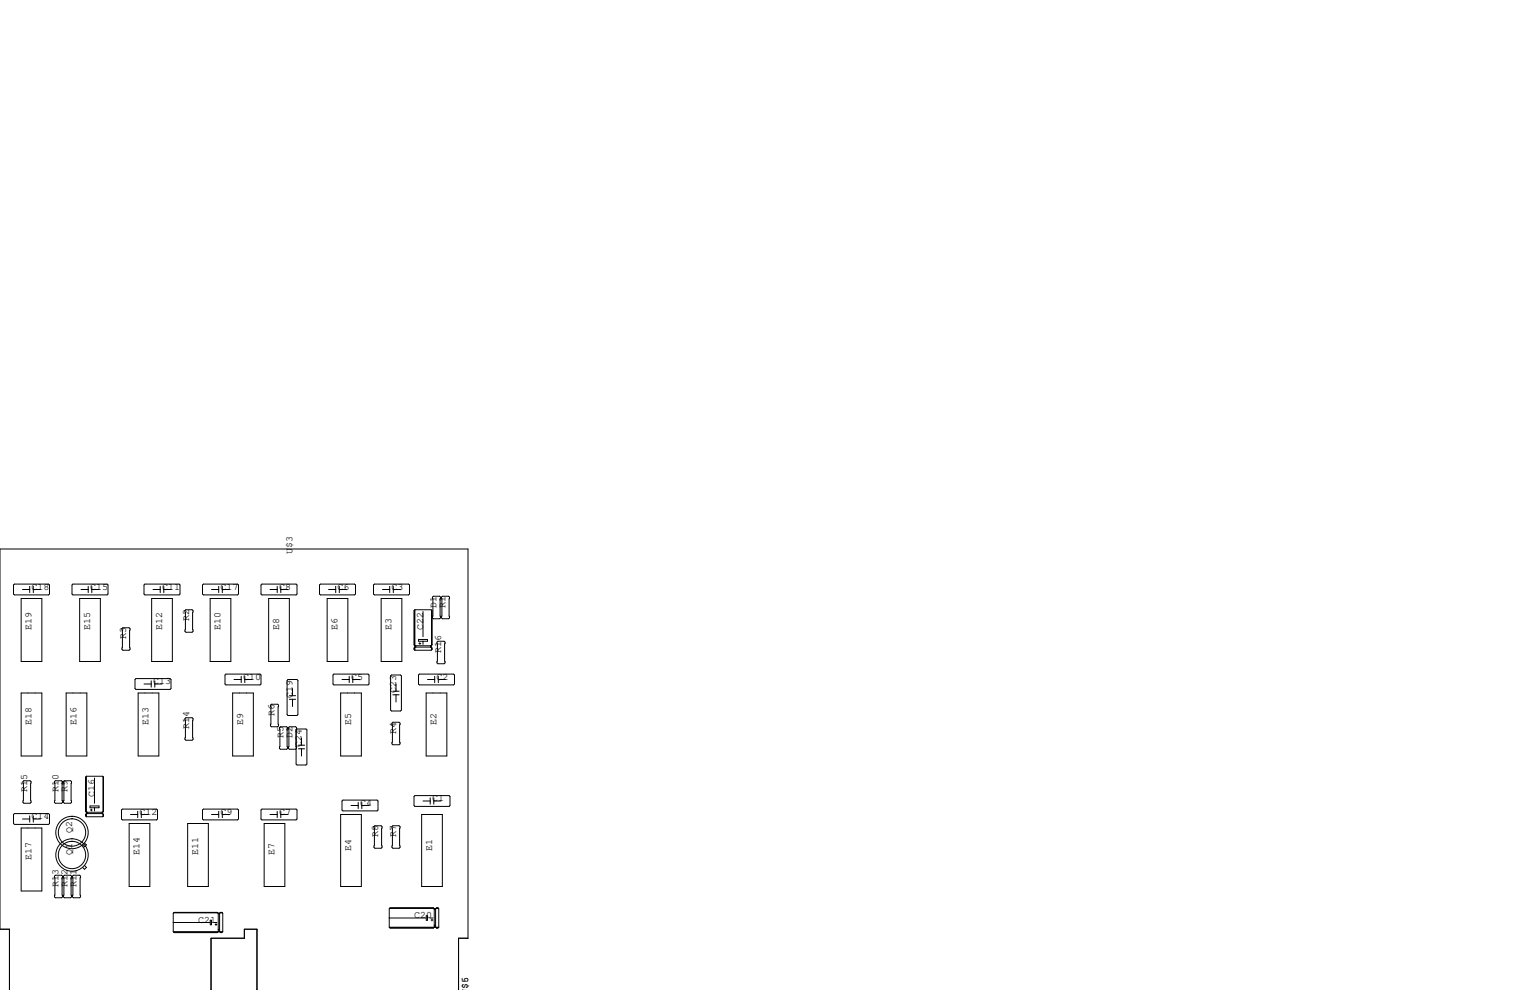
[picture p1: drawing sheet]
<svg xmlns="http://www.w3.org/2000/svg" width="432mm" height="279mm" viewBox="0 0 432 279" stroke-linecap="round" stroke-linejoin="round" font-family="sans-serif">
<g fill="none" stroke="#000" stroke-width=".28">
<path d="M4.1 164.8h9.6l.3 .3v2.5l-.3 .3h-9.6l-.3-.3v-2.5zM6 168.9h5.8v17.8h-5.8zM6.4 166.4h2M8.4 165.5v1.8M9.4 166.4h2M9.4 165.5v1.8M20.6 164.8h9.6l.3 .3v2.5l-.3 .3h-9.6l-.3-.3v-2.5zM22.5 168.9h5.8v17.8h-5.8zM22.9 166.4h2M24.9 165.5v1.8M25.9 166.4h2M25.9 165.5v1.8"/>
<path d="M34.7 177.2h1.7l.3 .2v5.9l-.3 .2h-1.7l-.3-.2v-5.9zM40.6 165.1l.3-.3h9.6l.3 .3v2.5l-.3 .3h-9.6l-.3-.3zM42.8 168.9h5.8v17.8h-5.8zM43.2 166.4h2M45.2 165.5v1.8M46.2 166.4h2.1M46.2 165.5v1.8M52.2 172.3l.3-.2h1.7l.3 .2v5.9l-.3 .2h-1.7l-.3-.2zM57.2 165.1l.2-.3h9.7l.2 .3v2.5l-.2 .3h-9.7l-.2-.3zM59.3 168.9h5.9v17.8h-5.9zM59.7 166.4h2M61.7 165.5v1.8"/>
<path d="M62.7 166.4h2.1M62.7 165.5v1.8M73.7 165.1l.2-.3h9.7l.2 .3v2.5l-.2 .3h-9.7l-.2-.3zM75.8 168.9h5.9v17.8h-5.9zM76.2 166.4h2M78.2 165.5v1.8M79.2 166.4h2.1M79.2 165.5v1.8M90.2 165.1l.2-.3h9.7l.2 .3v2.5l-.2 .3h-9.7l-.2-.3zM92.3 168.9h5.9v17.8h-5.9zM92.7 166.4h2M94.7 165.5v1.8"/>
<path d="M95.8 166.4h2M95.8 165.5v1.8M105.7 164.8h9.6l.3 .3v2.5l-.3 .3h-9.6l-.3-.3v-2.5zM107.6 168.9h5.8v17.8h-5.8zM108 166.4h2M110 165.5v1.8M111 166.4h2M111 165.5v1.8M117 172.3v9.7M117.1 172.1l-.3 .2v9.7l.3 .2h4.6M117.1 172.1h4.6l.2 .2v9.7M117.1 172.1v11.4"/>
<path d="M119.4 172.6v7.1M121.8 172.2v9.9M121.9 172.3v9.7M122.3 168.3h1.8l.2 .2v5.9l-.2 .2h-1.8l-.3-.2v-5.9zM124.6 168.5l.2-.2h1.8l.3 .2v5.9l-.3 .2h-1.8l-.2-.2zM6 195.6h5.8v17.8h-5.8zM18.7 195.6h5.8v17.8h-5.8zM38.1 191.8l.3-.3h9.6l.3 .3v2.5l-.3 .3h-9.6l-.3-.3zM39 195.6h5.8v17.8h-5.8zM40.6 193h2.1M42.7 192.2v1.7M43.7 193h2"/>
<path d="M43.7 192.2v1.7M63.5 190.5l.3-.3h9.6l.3 .3v2.5l-.3 .3h-9.6l-.3-.3zM65.7 195.6h5.8v17.8h-5.8zM66 191.8h2.1M68.1 190.9v1.8M69.1 191.8h2M69.1 190.9v1.8M76.3 199l.3-.2h1.8l.2 .2v5.9l-.2 .2h-1.8l-.3-.2zM81.3 191.8h2.5l.3 .2v9.7l-.3 .2h-2.5l-.3-.2v-9.7zM81.7 196.3h1.7M81.7 197.4h1.7M82.6 194.3v2"/>
<path d="M82.6 197.4v2M94 190.5l.2-.3h9.7l.2 .3v2.5l-.2 .3h-9.7l-.2-.3zM96.1 195.6h5.9v17.8h-5.9zM96.5 191.8h2.1M98.6 190.9v1.8M99.6 191.8h2M99.6 190.9v1.8M110.5 190.5h2.5l.3 .3v9.6l-.3 .3h-2.5l-.3-.3v-9.6zM110.9 196.1h1.7M110.9 195.1h1.7M111.8 193v2.1M111.8 196.1v2"/>
<path d="M117 182.9v.4M117.2 182.4v.1M117.3 182.2v.4M118.1 190.5l.3-.3h9.6l.3 .3v2.5l-.3 .3h-9.6l-.3-.3zM118.1 180.5h2.6v.5h-2.6zM118.2 181.6h.5M118.5 181.4v.5M119.4 181v.9M120.3 195.6h5.8v17.8h-5.8zM120.7 191.8h2M121.5 182.2v.4M121.6 182.2v.4"/>
<path d="M121.7 182.6h-4.6l-.3 .3v.4l.3 .2M121.7 182.6l.2 .3v.4M121.8 182.8v.6M121.9 182.9v.4M121.9 183.3l-.2 .2h-4.6M121.9 182l-.2 .2M122.7 190.9v1.8M123.3 181.2l.3-.2h1.7l.3 .2v5.9l-.3 .2h-1.7l-.3-.2zM123.7 191.8h2M123.7 190.9v1.8M24.3 219.3v9.7M24.4 219.1l-.3 .2v9.7l.3 .2h4.6"/>
<path d="M24.4 219.1v11.4M24.4 219.1h4.6l.2 .2v9.7M26.7 219.6v7.1M29.1 219.2v9.9M29.2 219.3v9.7M52.2 202.8l.3-.2h1.7l.3 .2v5.9l-.3 .2h-1.7l-.3-.2zM78.9 205.4l.2-.3h1.8l.3 .3v5.8l-.3 .3h-1.8l-.2-.3zM83.6 206l.2-.3h2.6l.2 .3v9.6l-.2 .3h-2.6l-.2-.3 .1-10.2-.3-.3h-1.7l-.3 .3v5.8l.3 .3h1.7l.3-.3-.1-.5M84.2 210.3h1.8M84.2 211.3h1.8M85.1 208.3v2M85.1 211.3v2.1"/>
<path d="M110.6 204.1l.3-.3h1.7l.3 .3v5.8l-.3 .3h-1.7l-.3-.3zM4.1 229.6h9.6l.3 .3v2.5l-.3 .3h-9.6l-.3-.3v-2.5zM6 233.7h5.8v17.8h-5.8zM6.4 231.1h2M6.7 220.3h1.8l.3 .3v5.8l-.3 .3h-1.8l-.2-.3v-5.8zM8.4 230.3v1.7M9.4 230.3v1.7M9.4 231.1h2M15.6 220.3h1.8l.3 .3v5.8l-.3 .3h-1.8l-.2-.3v-5.8zM18.2 220.3h1.7l.3 .3v5.8l-.3 .3h-1.7l-.3-.3v-5.8zM23.9 237.9l.5 .6-.5 .5-.6-.5M24.3 229.9v.4"/>
<path d="M24.5 229.4v.1M24.6 229.2v.4M25.4 227.5h2.5v.5h-2.5zM25.5 228.6h.5M25.8 228.3v.6M26.7 228v.9M28.8 229.2v.4M28.9 229.2v.4M29 229.6h-4.6l-.3 .3v.4l.3 .2M29 229.6l.2 .3v.4M29.1 229.7v.7M29.2 229.9v.4"/>
<path d="M29.2 230.3l-.2 .2h-4.6M29.2 229l-.2 .2M34.5 228.3h9.7l.3 .3v2.5l-.3 .3h-9.7l-.2-.3v-2.5zM36.4 232.4h5.9v17.8h-5.9zM36.8 229.9h2.1M38.9 229v1.8M39.9 229.9h2M39.9 229v1.8M53 232.4h5.8v17.8h-5.8zM57.4 228.3h9.7l.2 .3v2.5l-.2 .3h-9.7l-.2-.3v-2.5zM59.7 229.9h2M61.7 229v1.8"/>
<path d="M62.7 229v1.8M62.7 229.9h2.1M73.7 228.6l.2-.3h9.7l.2 .3v2.5l-.2 .3h-9.7l-.2-.3zM74.5 232.4h5.9v17.8h-5.9zM76.2 229.9h2M78.2 229v1.8M79.2 229.9h2.1M79.2 229v1.8M96.1 229.9h5.9v20.3h-5.9zM96.8 225.8h9.6l.3 .3v2.5l-.3 .3h-9.6l-.3-.3v-2.5zM99.1 227.3h2M101.1 226.4v1.8"/>
<path d="M102.1 227.3h2M102.1 226.4v1.8M105.5 233.3l.3-.3h1.8l.2 .3v5.8l-.2 .3h-1.8l-.3-.3zM110.9 233h1.7l.3 .3v5.8l-.3 .3h-1.7l-.3-.3v-5.8zM116.8 224.8l.3-.3h9.6l.3 .3v2.5l-.3 .3h-9.6l-.3-.3zM119 229.9h5.8v20.3h-5.8zM119.4 226.1h2M121.4 225.2v1.7M122.4 226.1h2.1M122.4 225.2v1.7M15.4 247.3l.2-.3h1.8l.3 .3v5.8l-.3 .3h-1.8l-.2-.3zM17.9 247.3l.3-.3h1.7l.3 .3v5.8l-.3 .3h-1.7l-.3-.3z"/>
<path d="M20.4 247.3l.3-.3h1.8l.2 .3v5.8l-.2 .3h-1.8l-.3-.3zM23.9 244.3l.5 .5-.5 .5-.6-.5M49 257.6h12.5M59.3 259.7h.4v1.3h-.4zM61.3 257.5h-12.2l-.2 .2v5.3M61.3 257.5l.3 .2M61.3 257.5h-12.2M61.6 257.7v5.3l-.3 .2h-12.2l-.2-.2M61.6 257.7h.4M61.6 257.9h.4M61.6 257.8h.4M62 257.7v5.3l.2 .2h.4l.3-.2"/>
<path d="M62.1 257.6h.6M62.6 257.5l.3 .2v5.3M62.6 257.5h-.4l-.2 .2M62.6 257.5h-.4M109.9 259.1h10.3M110 256.3h12.4M120.3 258.4h.4v1.3h-.4zM121.3 259.1h.9M121.7 259.7h.5M121.9 259.4v.5M122.3 256.2h-12.2l-.2 .3v5.2M122.3 256.2l.3 .3"/>
<path d="M122.3 256.2l-12.2 .1M122.6 256.5v5.2l-.3 .2h-12.2l-.2-.2M122.6 256.5h.3M122.6 256.6h.3M122.9 256.5v5.2l.3 .2h.4l.2-.2M123.1 256.3h.6M123.6 256.2l.2 .3v5.2M123.6 256.2h-.4l-.3 .3M123.6 256.2l-.4 .1M2.7 279.4v-17.1h-2.7v-107.4h132.1v109.9h-2.7v14.6M48.9 263h14M48.9 260.3h10.3"/>
<path d="M49.1 263.1h12.2M59.5 279.4l.1-14.6h9.4v-2.5h3.5l.1 17.1M60.3 260.3h.9M60.7 260.9h.5M61 260.7v.5M61.6 262.4h.4M61.7 262.8h.1M62.2 263.1h.4M109.9 261.7h13.9M110.1 261.8h12.2M122.6 261.1h.3M122.7 261.6h.1"/>
<path d="M123.2 261.8h.4"/>
<circle cx="20.3" cy="235" r="3.9"/>
<circle cx="20.3" cy="235" r="4.6"/>
<circle cx="20.3" cy="241.3" r="3.9"/>
<circle cx="20.3" cy="241.3" r="4.6"/>
</g>
<g font-size="2.8">
<text x="82.5" y="156.2" transform="rotate(-90 82.5 156.2)">U$3</text>
<text x="8.9" y="166.4">C18</text>
<text x="25.4" y="166.4">C15</text>
<text x="45.7" y="166.4">C11</text>
<text x="62.2" y="166.4">C17</text>
<text x="78.7" y="166.4">C8</text>
<text x="95.2" y="166.4">C6</text>
<text x="110.5" y="166.4">C3</text>
<text x="123.2" y="171.4" transform="rotate(-90 123.2 171.4)">D1</text>
<text x="125.7" y="171.4" transform="rotate(-90 125.7 171.4)">R1</text>
<text x="8.9" y="177.8" transform="rotate(-90 8.9 177.8)">E19</text>
<text x="25.4" y="177.8" transform="rotate(-90 25.4 177.8)">E15</text>
<text x="45.7" y="177.8" transform="rotate(-90 45.7 177.8)">E12</text>
<text x="53.3" y="175.3" transform="rotate(-90 53.3 175.3)">R2</text>
<text x="62.2" y="177.8" transform="rotate(-90 62.2 177.8)">E10</text>
<text x="78.7" y="177.8" transform="rotate(-90 78.7 177.8)">E8</text>
<text x="95.2" y="177.8" transform="rotate(-90 95.2 177.8)">E6</text>
<text x="110.5" y="177.8" transform="rotate(-90 110.5 177.8)">E3</text>
<text x="119.4" y="177.8" transform="rotate(-90 119.4 177.8)">C22</text>
<text x="35.6" y="180.3" transform="rotate(-90 35.6 180.3)">R3</text>
<text x="124.5" y="184.1" transform="rotate(-90 124.5 184.1)">R16</text>
<text x="68.6" y="191.8">C10</text>
<text x="99.1" y="191.8">C5</text>
<text x="123.2" y="191.8">C2</text>
<text x="43.2" y="193">C13</text>
<text x="82.5" y="196.8" transform="rotate(-90 82.5 196.8)">C19</text>
<text x="111.8" y="195.6" transform="rotate(-90 111.8 195.6)">C23</text>
<text x="77.5" y="201.9" transform="rotate(-90 77.5 201.9)">R6</text>
<text x="8.9" y="204.5" transform="rotate(-90 8.9 204.5)">E18</text>
<text x="21.6" y="204.5" transform="rotate(-90 21.6 204.5)">E16</text>
<text x="41.9" y="204.5" transform="rotate(-90 41.9 204.5)">E13</text>
<text x="53.3" y="205.7" transform="rotate(-90 53.3 205.7)">R14</text>
<text x="68.6" y="204.5" transform="rotate(-90 68.6 204.5)">E9</text>
<text x="80" y="208.3" transform="rotate(-90 80 208.3)">R5</text>
<text x="82.5" y="208.3" transform="rotate(-90 82.5 208.3)">D2</text>
<text x="99.1" y="204.5" transform="rotate(-90 99.1 204.5)">E5</text>
<text x="111.8" y="207" transform="rotate(-90 111.8 207)">R4</text>
<text x="123.2" y="204.5" transform="rotate(-90 123.2 204.5)">E2</text>
<text x="85.1" y="210.8" transform="rotate(-90 85.1 210.8)">C24</text>
<text x="7.6" y="223.5" transform="rotate(-90 7.6 223.5)">R15</text>
<text x="16.5" y="223.5" transform="rotate(-90 16.5 223.5)">R10</text>
<text x="19" y="223.5" transform="rotate(-90 19 223.5)">R9</text>
<text x="26.7" y="224.8" transform="rotate(-90 26.7 224.8)">C16</text>
<text x="101.6" y="227.3">C4</text>
<text x="121.9" y="226.1">C1</text>
<text x="8.9" y="231.1">C14</text>
<text x="39.4" y="229.9">C12</text>
<text x="62.2" y="229.9">C9</text>
<text x="78.7" y="229.9">C7</text>
<text x="20.3" y="234.9" transform="rotate(-90 20.3 234.9)">Q2</text>
<text x="106.7" y="236.2" transform="rotate(-90 106.7 236.2)">R8</text>
<text x="111.8" y="236.2" transform="rotate(-90 111.8 236.2)">R7</text>
<text x="8.9" y="242.6" transform="rotate(-90 8.9 242.6)">E17</text>
<text x="20.3" y="241.3" transform="rotate(-90 20.3 241.3)">Q1</text>
<text x="39.4" y="241.3" transform="rotate(-90 39.4 241.3)">E14</text>
<text x="55.9" y="241.3" transform="rotate(-90 55.9 241.3)">E11</text>
<text x="77.5" y="241.3" transform="rotate(-90 77.5 241.3)">E7</text>
<text x="99.1" y="240" transform="rotate(-90 99.1 240)">E4</text>
<text x="121.9" y="240" transform="rotate(-90 121.9 240)">E1</text>
<text x="16.5" y="250.2" transform="rotate(-90 16.5 250.2)">R13</text>
<text x="19" y="250.2" transform="rotate(-90 19 250.2)">R12</text>
<text x="21.6" y="250.2" transform="rotate(-90 21.6 250.2)">R11</text>
<text x="55.9" y="260.3">C21</text>
<text x="116.8" y="259.1">C20</text>
<text x="132.1" y="279" transform="rotate(-90 132.1 279)">$5</text>
<text x="132.1" y="277.3" transform="rotate(-90 132.1 277.3)">6</text>
</g>
</svg>
